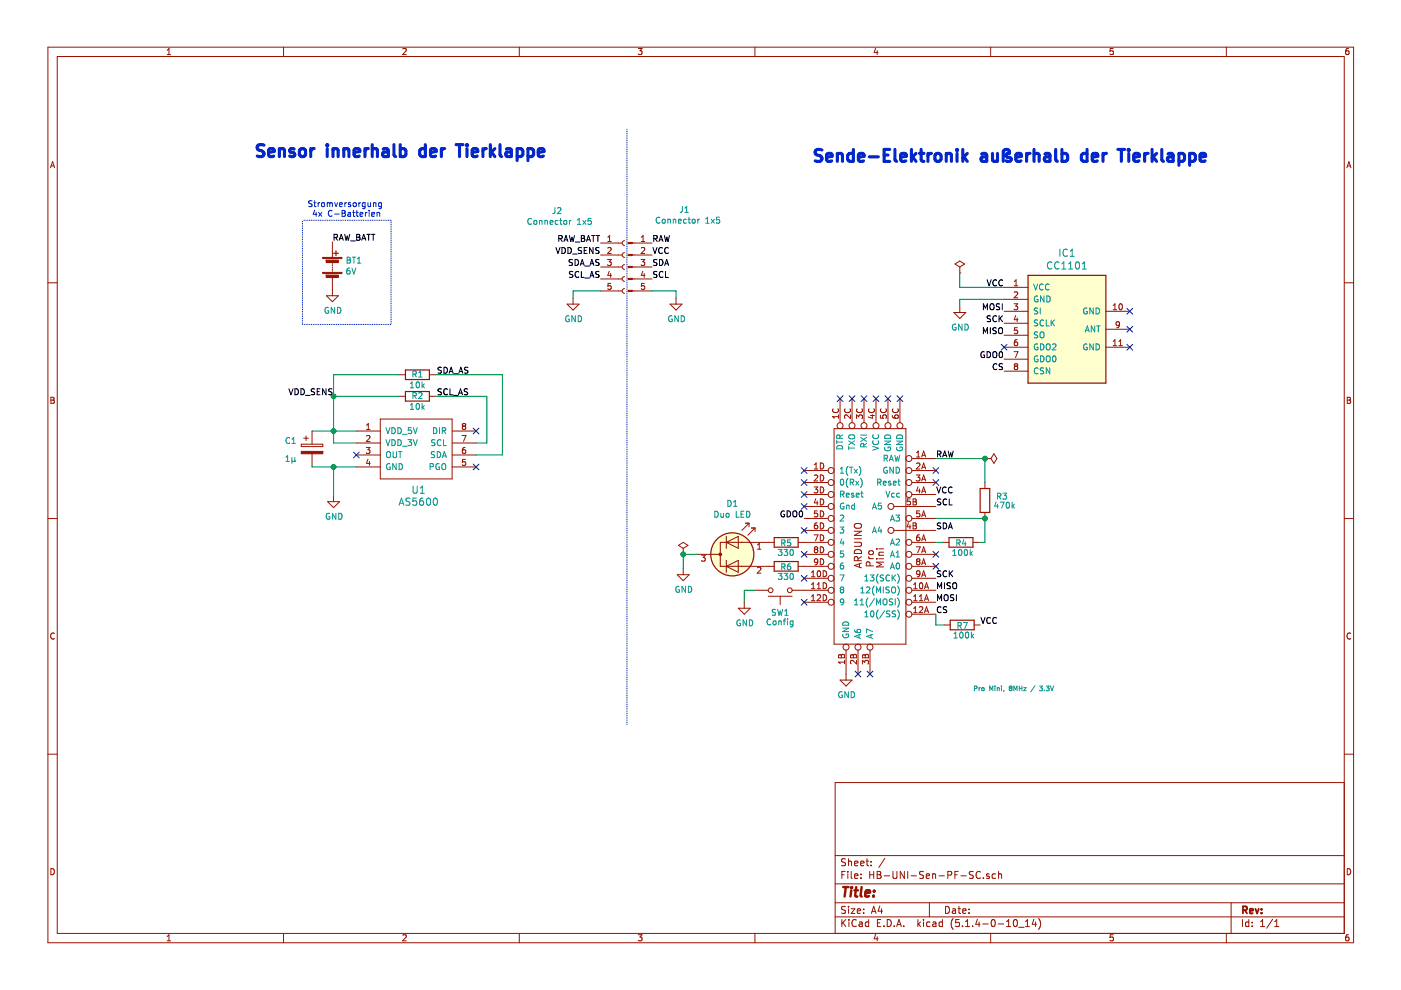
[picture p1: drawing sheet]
EESchema Schematic File Version 4
LIBS:HB-UNI-Sen-PF-SC-cache
EELAYER 30 0
EELAYER END
$Descr A4 11693 8268
encoding utf-8
Sheet 1 1
Title ""
Date ""
Rev ""
Comp ""
Comment1 ""
Comment2 ""
Comment3 ""
Comment4 ""
$EndDescr
$Comp
L Arduino_Pro_Mini:Arduino_Pro_Mini X1
U 1 1
P 7260 4480
F 0 "X1" H 7830 3500 60  0001 C CNN
F 1 "Pro Mini, 8MHz / 3.3V" H 8460 3210 39  0000 C CNN
F 2 "HB-UNI-Sen-PF-SC:Arduino_Pro_Mini" V 6910 4380 60  0001 C CNN
F 3 "" H 7260 3021 60  0000 C CNN
	1    7260 4480
	1    0    0    -1  
$EndComp
$Comp
L AS5600:AS5600 U1
U 1 1
P 3320 3750
F 0 "U1" H 3490 3410 60  0000 C CNN
F 1 "AS5600" H 3490 3310 60  0000 C CNN
F 2 "HB-UNI-Sen-PF-SC:AS5600" H 3320 3750 60  0001 C CNN
F 3 "" H 3320 3750 60  0001 C CNN
	1    3320 3750
	1    0    0    -1  
$EndComp
Text Label 7810 4230 0    50   ~ 0
SCL
Text Label 7810 4430 0    50   ~ 0
SDA
$Comp
L Device:Battery BT1
U 1 1
P 2770 2220
F 0 "BT1" H 2878 2266 50  0000 L CNN
F 1 "6V" H 2878 2175 50  0000 L CNN
F 2 "Connector_Pin:Pin_D1.0mm_L10.0mm" V 2770 2280 50  0001 C CNN
F 3 "~" V 2770 2280 50  0001 C CNN
	1    2770 2220
	1    0    0    -1  
$EndComp
Text Label 7810 4130 0    50   ~ 0
VCC
Text Label 7810 4830 0    50   ~ 0
SCK
Text Label 7810 4930 0    50   ~ 0
MISO
Text Label 7810 5030 0    50   ~ 0
MOSI
Text Label 7810 5130 0    50   ~ 0
CS
$Comp
L power:GND #PWR01
U 1 1
P 2770 2420
F 0 "#PWR01" H 2770 2170 50  0001 C CNN
F 1 "GND" H 2775 2247 50  0000 C CNN
F 2 "" H 2770 2420 50  0001 C CNN
F 3 "" H 2770 2420 50  0001 C CNN
	1    2770 2420
	1    0    0    -1  
$EndComp
Text Label 6710 4330 2    50   ~ 0
GDO0
$Comp
L power:GND #PWR04
U 1 1
P 7060 5630
F 0 "#PWR04" H 7060 5380 50  0001 C CNN
F 1 "GND" H 7065 5457 50  0000 C CNN
F 2 "" H 7060 5630 50  0001 C CNN
F 3 "" H 7060 5630 50  0001 C CNN
	1    7060 5630
	1    0    0    -1  
$EndComp
NoConn ~ 7010 3330
NoConn ~ 7110 3330
NoConn ~ 7210 3330
NoConn ~ 7310 3330
NoConn ~ 7410 3330
NoConn ~ 7510 3330
NoConn ~ 7160 5630
NoConn ~ 7260 5630
$Comp
L power:GND #PWR02
U 1 1
P 2780 4140
F 0 "#PWR02" H 2780 3890 50  0001 C CNN
F 1 "GND" H 2785 3967 50  0000 C CNN
F 2 "" H 2780 4140 50  0001 C CNN
F 3 "" H 2780 4140 50  0001 C CNN
	1    2780 4140
	1    0    0    -1  
$EndComp
Wire Wire Line
	2970 3900 2780 3900
$Comp
L Device:R R2
U 1 1
P 3480 3310
F 0 "R2" V 3480 3310 50  0000 C CNN
F 1 "10k" V 3390 3310 50  0000 C CNN
F 2 "Resistors_SMD:R_0805_HandSoldering" V 3410 3310 50  0001 C CNN
F 3 "~" H 3480 3310 50  0001 C CNN
	1    3480 3310
	0    -1   -1   0   
$EndComp
$Comp
L Device:R R1
U 1 1
P 3480 3130
F 0 "R1" V 3480 3130 50  0000 C CNN
F 1 "10k" V 3390 3130 50  0000 C CNN
F 2 "Resistors_SMD:R_0805_HandSoldering" V 3410 3130 50  0001 C CNN
F 3 "~" H 3480 3130 50  0001 C CNN
	1    3480 3130
	0    -1   -1   0   
$EndComp
Wire Wire Line
	3630 3310 4060 3310
Wire Wire Line
	4060 3310 4060 3700
Wire Wire Line
	4060 3700 3970 3700
Wire Wire Line
	3630 3130 4190 3130
Wire Wire Line
	4190 3130 4190 3800
Wire Wire Line
	4190 3800 3970 3800
Text Label 3640 3310 0    50   ~ 0
SCL_AS
Text Label 3640 3130 0    50   ~ 0
SDA_AS
NoConn ~ 3970 3600
NoConn ~ 3970 3900
NoConn ~ 2970 3800
Wire Wire Line
	2970 3600 2780 3600
$Comp
L Device:CP C1
U 1 1
P 2600 3750
F 0 "C1" H 2370 3820 50  0000 L CNN
F 1 "1µ" H 2370 3670 50  0000 L CNN
F 2 "Capacitor_THT:CP_Radial_D4.0mm_P2.00mm" H 2638 3600 50  0001 C CNN
F 3 "~" H 2600 3750 50  0001 C CNN
	1    2600 3750
	1    0    0    -1  
$EndComp
Wire Wire Line
	3330 3310 2780 3310
Wire Wire Line
	3330 3130 2780 3130
Wire Wire Line
	2780 3130 2780 3310
Connection ~ 2780 3310
Wire Wire Line
	2780 3900 2780 4140
Wire Wire Line
	2970 3700 2780 3700
Wire Wire Line
	2780 3310 2780 3600
Connection ~ 2780 3600
Wire Wire Line
	2780 3600 2780 3700
Wire Wire Line
	2600 3600 2780 3600
Wire Wire Line
	2600 3900 2780 3900
Connection ~ 2780 3900
Text Label 2770 2020 0    50   ~ 0
RAW_BATT
Text Label 7810 3830 0    50   ~ 0
RAW
NoConn ~ 6710 3930
NoConn ~ 6710 4030
NoConn ~ 6710 4130
NoConn ~ 6710 4230
NoConn ~ 6710 4430
NoConn ~ 7810 4030
NoConn ~ 7810 3930
NoConn ~ 6710 4630
NoConn ~ 6710 4830
NoConn ~ 6710 5030
NoConn ~ 7810 4730
NoConn ~ 7810 4630
$Comp
L Device:R R4
U 1 1
P 8020 4530
F 0 "R4" V 8010 4580 50  0000 R CNN
F 1 "100k" V 7930 4610 50  0000 R CNN
F 2 "Resistors_Universal:Resistor_SMD+THTuniversal_2512_RM10_HandSoldering" V 7950 4530 50  0001 C CNN
F 3 "~" H 8020 4530 50  0001 C CNN
	1    8020 4530
	0    -1   -1   0   
$EndComp
Wire Wire Line
	7810 4330 8220 4330
$Comp
L Connector:Conn_01x05_Male J1
U 1 1
P 5240 2230
F 0 "J1" H 5710 2710 50  0000 C CNN
F 1 "Connector 1x5" H 5740 2620 50  0000 C CNN
F 2 "Connector_PinHeader_2.54mm:PinHeader_1x05_P2.54mm_Vertical" H 5240 2230 50  0001 C CNN
F 3 "~" H 5240 2230 50  0001 C CNN
	1    5240 2230
	1    0    0    -1  
$EndComp
$Comp
L Connector:Conn_01x05_Female J2
U 1 1
P 5210 2230
F 0 "J2" H 4600 2700 50  0000 L CNN
F 1 "Connector 1x5" H 4390 2610 50  0000 L CNN
F 2 "Connector_PinHeader_2.54mm:PinHeader_1x05_P2.54mm_Vertical" H 5210 2230 50  0001 C CNN
F 3 "~" H 5210 2230 50  0001 C CNN
	1    5210 2230
	1    0    0    -1  
$EndComp
Text Label 5010 2030 2    50   ~ 0
RAW_BATT
Text Label 5440 2030 0    50   ~ 0
RAW
$Comp
L power:GND #PWR05
U 1 1
P 5640 2490
F 0 "#PWR05" H 5640 2240 50  0001 C CNN
F 1 "GND" H 5645 2317 50  0000 C CNN
F 2 "" H 5640 2490 50  0001 C CNN
F 3 "" H 5640 2490 50  0001 C CNN
	1    5640 2490
	1    0    0    -1  
$EndComp
$Comp
L power:GND #PWR03
U 1 1
P 4780 2490
F 0 "#PWR03" H 4780 2240 50  0001 C CNN
F 1 "GND" H 4785 2317 50  0000 C CNN
F 2 "" H 4780 2490 50  0001 C CNN
F 3 "" H 4780 2490 50  0001 C CNN
	1    4780 2490
	1    0    0    -1  
$EndComp
Text Label 2780 3310 2    50   ~ 0
VDD_SENS
Text Label 5010 2130 2    50   ~ 0
VDD_SENS
Text Label 5440 2130 0    50   ~ 0
VCC
Text Label 5440 2230 0    50   ~ 0
SDA
Text Label 5440 2330 0    50   ~ 0
SCL
Text Label 5010 2230 2    50   ~ 0
SDA_AS
Text Label 5010 2330 2    50   ~ 0
SCL_AS
$Comp
L Switch:SW_Push SW1
U 1 1
P 6510 4930
F 0 "SW1" H 6510 5120 50  0000 C CNN
F 1 "Config" H 6510 5200 50  0000 C CNN
F 2 "Button_Switch_THT:SW_PUSH_6mm" H 6510 5130 50  0001 C CNN
F 3 "~" H 6510 5130 50  0001 C CNN
	1    6510 4930
	-1   0    0    1   
$EndComp
$Comp
L power:GND #PWR0101
U 1 1
P 6210 5030
F 0 "#PWR0101" H 6210 4780 50  0001 C CNN
F 1 "GND" H 6215 4857 50  0000 C CNN
F 2 "" H 6210 5030 50  0001 C CNN
F 3 "" H 6210 5030 50  0001 C CNN
	1    6210 5030
	1    0    0    -1  
$EndComp
Wire Wire Line
	6310 4930 6210 4930
Wire Wire Line
	6210 4930 6210 5030
$Comp
L Device:R R5
U 1 1
P 6560 4530
F 0 "R5" V 6550 4530 50  0000 C CNN
F 1 "330" V 6470 4530 50  0000 C CNN
F 2 "Resistors_Universal:Resistor_SMD+THTuniversal_2512_RM10_HandSoldering" V 6490 4530 50  0001 C CNN
F 3 "~" H 6560 4530 50  0001 C CNN
	1    6560 4530
	0    -1   -1   0   
$EndComp
$Comp
L Device:R R6
U 1 1
P 6560 4730
F 0 "R6" V 6550 4730 50  0000 C CNN
F 1 "330" V 6470 4730 50  0000 C CNN
F 2 "Resistors_Universal:Resistor_SMD+THTuniversal_2512_RM10_HandSoldering" V 6490 4730 50  0001 C CNN
F 3 "~" H 6560 4730 50  0001 C CNN
	1    6560 4730
	0    -1   -1   0   
$EndComp
$Comp
L Device:LED_Dual_AAC D1
U 1 1
P 6110 4630
F 0 "D1" H 6110 5055 50  0000 C CNN
F 1 "Duo LED" H 6110 4964 50  0000 C CNN
F 2 "LED_THT:LED_D3.0mm-3" H 6110 4630 50  0001 C CNN
F 3 "~" H 6110 4630 50  0001 C CNN
	1    6110 4630
	1    0    0    -1  
$EndComp
$Comp
L power:GND #PWR0102
U 1 1
P 5700 4750
F 0 "#PWR0102" H 5700 4500 50  0001 C CNN
F 1 "GND" H 5705 4577 50  0000 C CNN
F 2 "" H 5700 4750 50  0001 C CNN
F 3 "" H 5700 4750 50  0001 C CNN
	1    5700 4750
	1    0    0    -1  
$EndComp
Wire Wire Line
	5810 4630 5700 4630
Wire Wire Line
	5700 4630 5700 4750
$Comp
L power:PWR_FLAG #FLG0101
U 1 1
P 5700 4630
F 0 "#FLG0101" H 5700 4705 50  0001 C CNN
F 1 "PWR_FLAG" H 5700 4803 50  0001 C CNN
F 2 "" H 5700 4630 50  0001 C CNN
F 3 "~" H 5700 4630 50  0001 C CNN
	1    5700 4630
	1    0    0    -1  
$EndComp
Connection ~ 5700 4630
Wire Wire Line
	8010 2400 8010 2280
Wire Wire Line
	8380 2400 8010 2400
$Comp
L power:PWR_FLAG #FLG0103
U 1 1
P 8010 2280
F 0 "#FLG0103" H 8010 2355 50  0001 C CNN
F 1 "PWR_FLAG" H 8010 2453 50  0001 C CNN
F 2 "" H 8010 2280 50  0001 C CNN
F 3 "~" H 8010 2280 50  0001 C CNN
	1    8010 2280
	1    0    0    -1  
$EndComp
Text Label 8380 2400 2    50   ~ 0
VCC
Connection ~ 8220 3830
$Comp
L power:PWR_FLAG #FLG0102
U 1 1
P 8220 3830
F 0 "#FLG0102" H 8220 3905 50  0001 C CNN
F 1 "PWR_FLAG" H 8220 4003 50  0001 C CNN
F 2 "" H 8220 3830 50  0001 C CNN
F 3 "~" H 8220 3830 50  0001 C CNN
	1    8220 3830
	0    1    1    0   
$EndComp
Wire Wire Line
	8220 3830 7810 3830
Wire Wire Line
	8220 4030 8220 3830
$Comp
L Device:R R3
U 1 1
P 8220 4180
F 0 "R3" H 8130 4150 50  0000 R CNN
F 1 "470k" H 8150 4225 50  0000 R CNN
F 2 "Resistors_Universal:Resistor_SMD+THTuniversal_2512_RM10_HandSoldering" V 8150 4180 50  0001 C CNN
F 3 "~" H 8220 4180 50  0001 C CNN
	1    8220 4180
	-1   0    0    1   
$EndComp
Text Label 8380 3000 2    50   ~ 0
GDO0
NoConn ~ 8380 2900
NoConn ~ 9430 2900
NoConn ~ 9430 2750
NoConn ~ 9430 2600
Wire Wire Line
	8010 2500 8010 2560
Wire Wire Line
	8380 2500 8010 2500
$Comp
L power:GND #PWR07
U 1 1
P 8010 2560
F 0 "#PWR07" H 8010 2310 50  0001 C CNN
F 1 "GND" H 8015 2387 50  0000 C CNN
F 2 "" H 8010 2560 50  0001 C CNN
F 3 "" H 8010 2560 50  0001 C CNN
	1    8010 2560
	1    0    0    -1  
$EndComp
Text Label 8380 2700 2    50   ~ 0
SCK
Text Label 8380 2800 2    50   ~ 0
MISO
Text Label 8380 2600 2    50   ~ 0
MOSI
Text Label 8380 3100 2    50   ~ 0
CS
$Comp
L cc1101-module:CC1101 IC1
U 1 1
P 8880 2750
F 0 "IC1" H 8905 3389 60  0000 C CNN
F 1 "CC1101" H 8905 3283 60  0000 C CNN
F 2 "Connector_PinHeader_2.00mm:PinHeader_1x08_P2.00mm_Vertical" H 8730 3300 60  0001 C CNN
F 3 "" H 8730 3300 60  0001 C CNN
	1    8880 2750
	1    0    0    -1  
$EndComp
Text Notes 2110 1330 0    100  ~ 20
Sensor innerhalb der Tierklappe
Text Notes 6770 1370 0    100  ~ 20
Sende-Elektronik außerhalb der Tierklappe
Wire Wire Line
	5440 2430 5640 2430
Wire Wire Line
	5640 2430 5640 2490
Wire Notes Line
	5230 1080 5230 6060
Wire Wire Line
	5010 2430 4780 2430
Wire Wire Line
	4780 2430 4780 2490
Wire Notes Line
	2530 1840 3260 1840
Wire Notes Line
	3260 1840 3260 2710
Wire Notes Line
	3260 2710 2520 2710
Wire Notes Line
	2520 2710 2520 1840
Text Notes 2560 1820 0    50   ~ 0
Stromversorgung \n 4x C-Batterien
Wire Wire Line
	7810 4530 7870 4530
Wire Wire Line
	8170 4530 8220 4530
Wire Wire Line
	8220 4530 8220 4330
Connection ~ 8220 4330
$Comp
L Device:R R7
U 1 1
P 8030 5220
F 0 "R7" V 8020 5270 50  0000 R CNN
F 1 "100k" V 7940 5300 50  0000 R CNN
F 2 "Resistors_Universal:Resistor_SMD+THTuniversal_2512_RM10_HandSoldering" V 7960 5220 50  0001 C CNN
F 3 "~" H 8030 5220 50  0001 C CNN
	1    8030 5220
	0    -1   -1   0   
$EndComp
Wire Wire Line
	7810 5130 7810 5220
Wire Wire Line
	7810 5220 7880 5220
Text Label 8180 5220 0    50   ~ 0
VCC
$EndSCHEMATC
